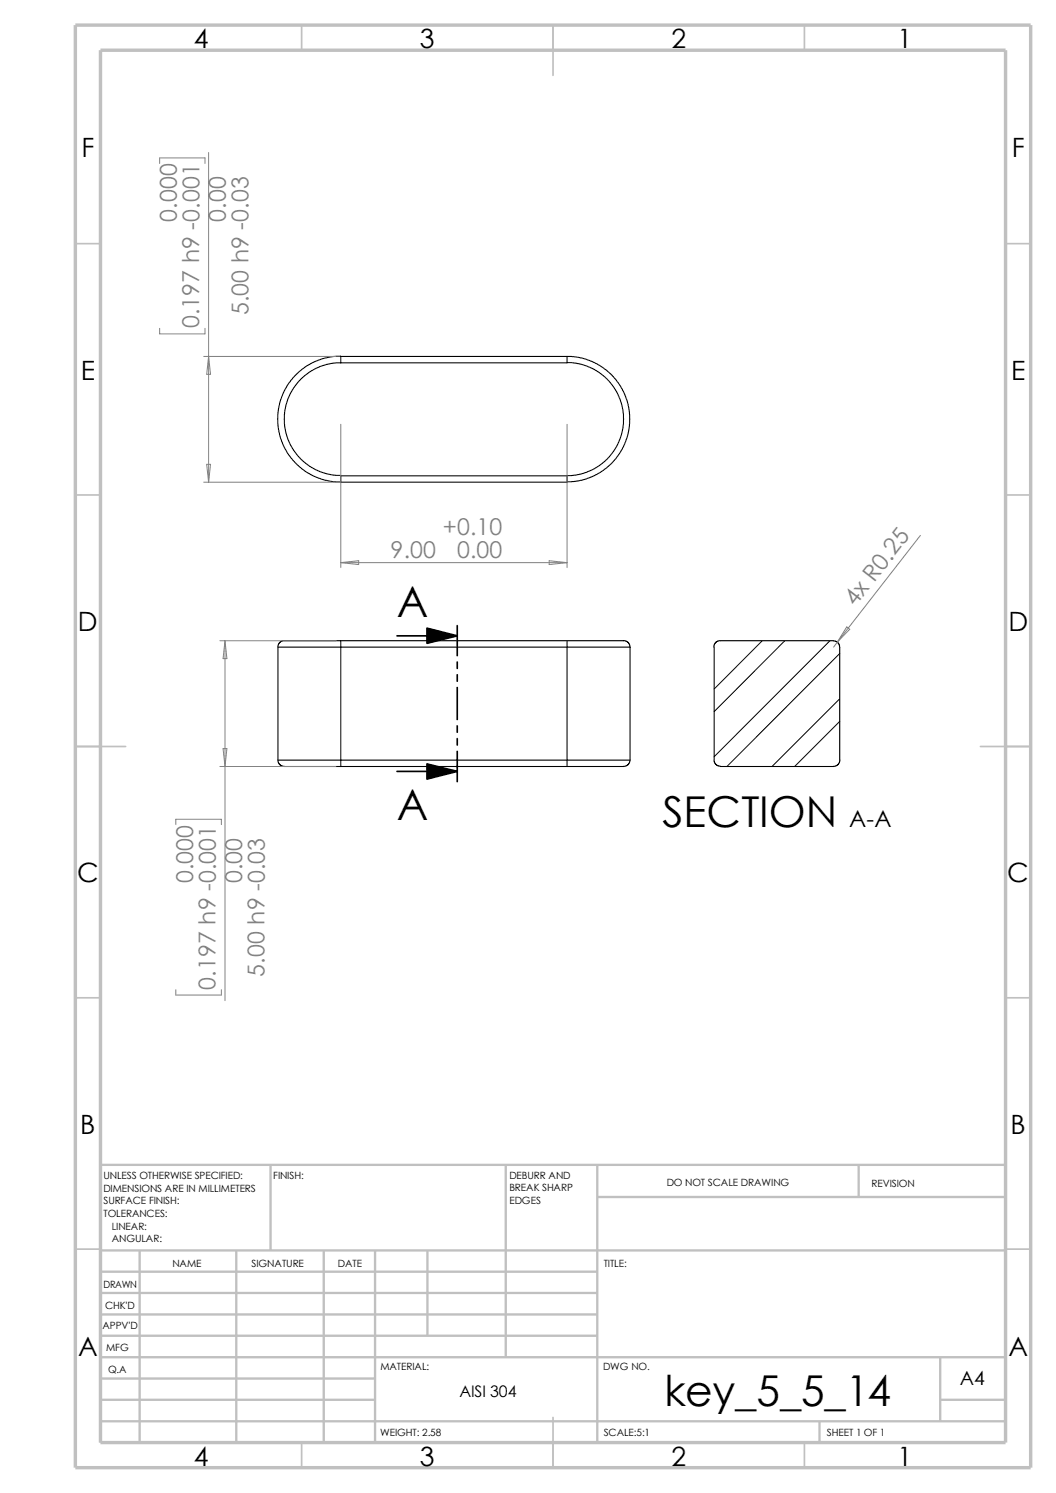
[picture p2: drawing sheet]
<svg xmlns="http://www.w3.org/2000/svg" width="210mm" height="297mm" viewBox="0 0 210 297" stroke-linecap="round" stroke-linejoin="round" font-family="sans-serif">
<g fill="none" stroke="#c0c0c0" stroke-width=".34">
<path d="M60 5v5M110 5v10M160 5v5M15 48.5h5M200 48.5h5M15 98.5h5M200 98.5h5M15 148.5h10M195 148.5h10M15 198.5h5M200 198.5h5M15 248.5h5"/>
<path d="M200 248.5h5M60 287v5M110 282v10M160 287v5"/>
</g>
<g fill="none" stroke="#c0c0c0" stroke-width=".47">
<path d="M53.8 231.7v17.1M100.6 231.7v38.3M118.8 238.1h81.2M118.8 231.7v55.3M170.8 231.7v6.4M200 231.7h-180v55.3M20 248.8h180M20 253h98.8M20 257.2h98.8M27.8 248.8v38.2M47 248.8v38.2M64.4 248.8v38.2"/>
<path d="M74.6 248.8v38.2M85 248.8v16.9M20 265.7h98.8M20 278.5h54.6M20 270h180M20 274.2h54.6M20 261.5h98.8M187 278.5h13M187 270v12.7M20 282.7h180M163 282.7v4.3"/>
</g>
<path d="M15 5h190v287h-190zM20 10h180v277h-180z" fill="none" stroke="#c0c0c0" stroke-width=".68" stroke-linecap="butt"/>
<g fill="none" stroke="#000" stroke-width=".21">
<path d="M67.7 70.8l-3 .4-2.2 .8-2 1.1-1.8 1.6-1.6 2.1-.9 1.6-.7 2.5-.3 2.5 .3 2.4 .7 2.5 1.3 2.3 1.4 1.6 1.6 1.4 2.3 1.3 2.5 .8 2.5 .2M67.8 72.2l-2 .1-2.2 .6-2 1.1-1.5 1.1-1.7 2-1.1 2.1-.6 2.2-.2 2 .2 1.9 .6 2.2 1.1 2.1 1.5 1.8 1.7 1.4 2 1 2.2 .6 1.9 .2M112.8 72.1l1.9 .2 2.1 .6 2.2 1.1 1.7 1.4 1.4 1.7 1.2 2.2 .6 2.1 .1 2-.1 1.9-.6 2.1-1.2 2.2-1.4 1.8-1.7 1.4-2.2 1.1-2.1 .6-1.9 .2M112.8 70.9v1.3h-45M112.8 70.9l2.2 .2 2.7 .8 2.4 1.3 1.4 1.2 1.4 1.7 1.3 2.3 .7 2.1 .4 2.9-.4 2.9-.7 2-1.3 2.4-1.4 1.6-1.6 1.3-2.2 1.3-2 .6-2.9 .4M112.8 70.9h-45v1.3M67.8 95.9h45M112.8 94.7v1.2M112.8 94.7h-45v1.2M67.8 127.5h-11.6l-.7 .4-.3 .8M67.8 128.7h-12.5v22.5M67.8 127.5v1.2"/>
<path d="M67.8 128.7h45M67.8 128.7v22.5M67.8 127.5h45M112.8 127.5v1.2M112.8 127.5h11.2M112.8 128.7v22.5M112.8 128.7h12.5M124 127.4l.5 .1 .5 .4 .3 .8M125.3 128.7v22.5M141.9 128.7l.3-.8 .7-.4h22.9l.7 .2 .3 .3 .2 .7v22.5M142 128.7v22.8l.5 .7 .8 .2M55.3 151.2v.4l.4 .6 .9 .3h11.2"/>
<path d="M55.3 151.2h12.5M67.8 151.2v1.3M67.8 151.2h45M67.8 152.5h45M112.8 151.2h12.5M112.8 151.2v1.3M125.3 151.2l-.4 .9-.9 .4h-11.2M167 151.2l-.2 .8-.6 .4-.4 .1h-22.5"/>
</g>
<path d="M151.6 127.5l-9.6 9.6M156.1 127.5l-14.1 14.1M165.1 127.5l-23.1 23M167 139l-13.5 13.5M167 130l-22.4 22.5M167 143.5l-9 9" fill="none" stroke="#000" stroke-width=".2"/>
<g fill="none" stroke="#808080" stroke-width=".2">
<path d="M31.7 32.5v-1.1h9.1v1.1M41.5 30.4v65.5M31.7 65.3v1.1h9.1v-1.1M40.5 70.9h26.3M41.5 70.9l.4 3.6h-.8zM40.5 95.9h26.3M41.1 92.4h.8l-.4 3.5zM67.8 84.4v28.5M112.8 84.4v28.5M67.8 111.9h45M67.8 111.9l3.5-.4v.8zM109.2 111.5l3.6 .4-3.6 .4z"/>
<path d="M183 106.5l-16.5 21.2M43.7 127.5h23.1M44.7 127.5v71.6M44.7 127.5l.4 3.5h-.7zM166.5 127.7l-.7 1M168.4 124.7l.6 .5-2.5 2.5zM43.7 152.5h23.1M44.4 148.9h.7l-.4 3.6zM35 164v-1h9v1M35 196.9v1.1h9v-1.1"/>
</g>
<path d="M84.9 125l6 1.5-6 1.5zM84.9 152l6 1.5-6 1.5z" fill="#000" stroke="#000" stroke-width=".34"/>
<path d="M79 126.5h11.9M90.9 124.5v5.9M90.9 131.7v1.3M90.9 134.2v1.3M90.9 136.8v6.3M79 153.5h11.9M90.9 144.4v1.3M90.9 146.9v1.3M90.9 149.5v6" fill="none" stroke="#000" stroke-width=".34"/>
<g font-size="8.5">
<text x="79" y="122.7">A</text>
<text x="79" y="163.1">A</text>
<text x="131.7" y="164.5">SECTION</text>
<text x="132.1" y="279.7">key_5_5_14</text>
</g>
<g font-size="5.3">
<text x="38.5" y="9.6">4</text>
<text x="83.5" y="9.6">3</text>
<text x="133.5" y="9.6">2</text>
<text x="178.5" y="9.6">1</text>
<text x="16.2" y="31.3">F</text>
<text x="201.2" y="31.3">F</text>
<text x="16" y="75.6">E</text>
<text x="201.1" y="75.6">E</text>
<text x="15.5" y="125.6">D</text>
<text x="200.6" y="125.6">D</text>
<text x="15.3" y="175.6">C</text>
<text x="200.3" y="175.6">C</text>
<text x="16" y="225.6">B</text>
<text x="201" y="225.6">B</text>
<text x="15.5" y="269.8">A</text>
<text x="200.5" y="269.8">A</text>
<text x="38.5" y="291.6">4</text>
<text x="83.5" y="291.6">3</text>
<text x="133.5" y="291.6">2</text>
<text x="178.5" y="291.6">1</text>
</g>
<g font-size="4.6" fill="#808080">
<text x="35.2" y="44.1" transform="rotate(-90 35.2 44.1)">0.000</text>
<text x="44.9" y="44.1" transform="rotate(-90 44.9 44.1)">0.00</text>
<text x="39.6" y="65.3" transform="rotate(-90 39.6 65.3)">0.197 h9 -0.001</text>
<text x="49.4" y="62.7" transform="rotate(-90 49.4 62.7)">5.00 h9 -0.03</text>
<text x="88.1" y="106.5">+0.10</text>
<text x="77.7" y="110.9">9.00</text>
<text x="90.9" y="111">0.00</text>
<text x="170.1" y="120.8" transform="rotate(-52 170.1 120.8)">4x R0.25</text>
<text x="38.4" y="175.7" transform="rotate(-90 38.4 175.7)">0.000</text>
<text x="48.1" y="175.7" transform="rotate(-90 48.1 175.7)">0.00</text>
<text x="42.9" y="196.9" transform="rotate(-90 42.9 196.9)">0.197 h9 -0.001</text>
<text x="52.6" y="194.3" transform="rotate(-90 52.6 194.3)">5.00 h9 -0.03</text>
</g>
<text font-size="4.6" x="168.9" y="164.6">A-A</text>
<text font-size="3.9" x="190.9" y="275.5">A4</text>
<text font-size="3.2" x="91.4" y="277.9">AISI 304</text>
<g font-size="2">
<text x="20.6" y="234.6">UNLESS OTHERWISE SPECIFIED:</text>
<text x="20.6" y="237.1">DIMENSIONS ARE IN MILLIMETERS</text>
<text x="20.6" y="239.6">SURFACE FINISH:</text>
<text x="54.4" y="234.6">FINISH:</text>
<text x="101.3" y="239.5">EDGES</text>
<text x="101.3" y="234.5">DEBURR AND</text>
<text x="101.3" y="237">BREAK SHARP</text>
<text x="132.6" y="236">DO NOT SCALE DRAWING</text>
<text x="173.3" y="236.2">REVISION</text>
<text x="20.6" y="242.1">TOLERANCES:</text>
<text x="22.2" y="244.6">LINEAR:</text>
<text x="22.2" y="247.1">ANGULAR:</text>
<text x="50" y="252">SIGNATURE</text>
<text x="67.2" y="252">DATE</text>
<text x="120.1" y="252">TITLE:</text>
<text x="20.6" y="256.2">DRAWN</text>
<text x="34.3" y="252.1">NAME</text>
<text x="20.9" y="260.4">CHK'D</text>
<text x="20.4" y="264.5">APPV'D</text>
<text x="21.1" y="268.8">MFG</text>
<text x="21.5" y="273.1">Q.A</text>
<text x="75.6" y="272.5">MATERIAL:</text>
<text x="119.9" y="272.5">DWG NO.</text>
<text x="75.6" y="285.6">WEIGHT: 2.58</text>
<text x="120.1" y="285.6">SCALE:5:1</text>
<text x="164.5" y="285.6">SHEET 1 OF 1</text>
</g>
</svg>
